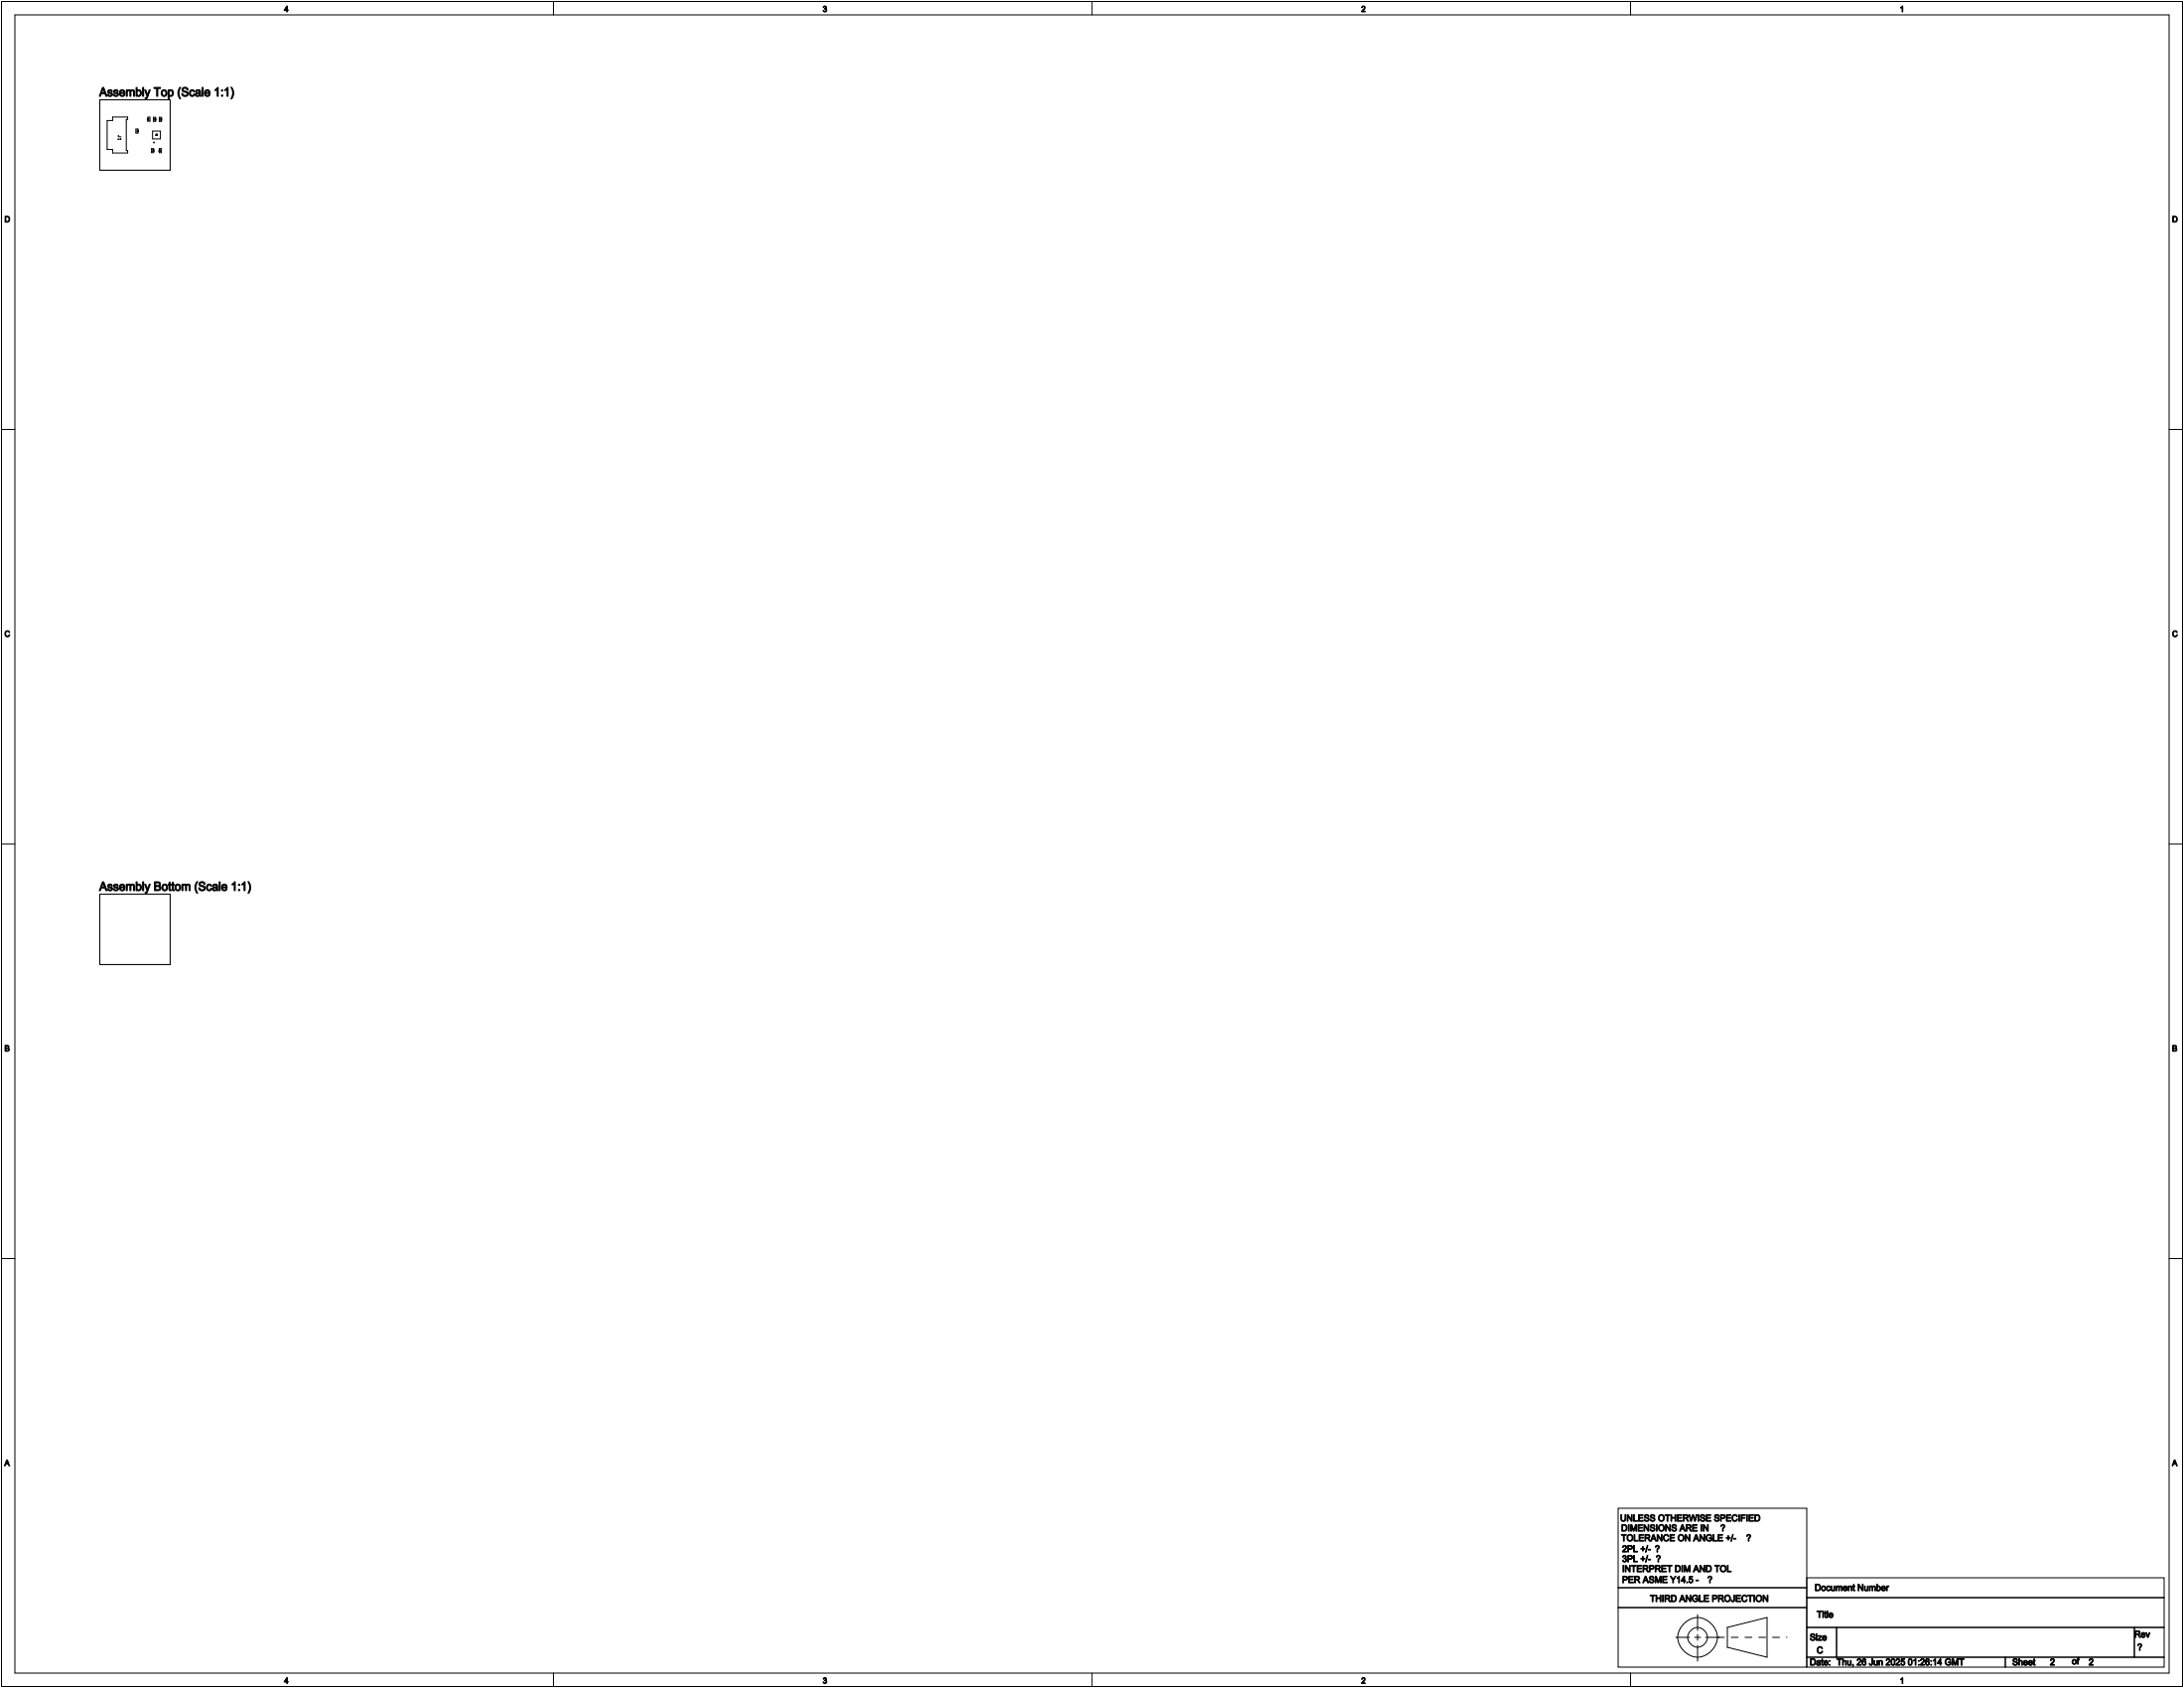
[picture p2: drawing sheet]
<svg xmlns="http://www.w3.org/2000/svg" width="559mm" height="432mm" viewBox="0 0 559 432" stroke-linecap="round" stroke-linejoin="round" font-family="sans-serif">
<g fill="none" stroke="#000" stroke-width=".25">
<path d="M.4 .4h558v431h-558zM3.8 3.8h551.2v424.2h-551.2zM141.6 .4v3.4M279.4 .4v3.4M417.2 .4v3.4M.4 109.9h3.4M555 109.9h3.4M.4 215.9h3.4M555 215.9h3.4M.4 321.9h3.4M555 321.9h3.4M414 385.8h48.3v20.3h-48.3z"/>
<path d="M414 406.1h48.3v5.1h-48.3zM414 411.2h48.3v15.3h-48.3zM428.8 418.8h3.5M431.2 415a5 5 0 0 1 6-.2 5 5 0 0 1 1.9 5.7 5 5 0 0 1-4.8 3.4 5 5 0 0 1-4.7-3.4 4.7 4.7 0 0 1 1.6-5.5zM433.6 418.8h1.5M434.3 413v4.1M434.3 418.1v1.5M436.4 418.8h3.5M442 416.3l10.1-2.5v10.1l-10.1-2.5zM462.3 403.6h91.4v5.1h-91.4zM462.3 408.7h91.4v7.6h-91.4zM462.3 416.3h7.6v7.6h-7.6z"/>
<path d="M469.9 416.3h76.2v7.6h-76.2zM546.1 416.3h7.6v7.6h-7.6zM141.6 428v3.4M279.4 428v3.4M417.2 428v3.4M434.3 420.9v4M462.3 423.9h50.8v2.6h-50.8zM513.1 423.9h40.6v2.6h-40.6z"/>
<circle cx="434.3" cy="418.8" r="2.5"/>
</g>
<path d="M25.4 25.4h18.3v18.3h-18.3zM25.5 25.5h18v18h-18zM25.4 228.6h18.3v18.3h-18.3zM25.5 228.7h18v18h-18z" fill="none" stroke="#000" stroke-width=".25"/>
<path d="M27.4 30.8h1.4v-.9h3.9v.6h-.4v8h.4v.6h-3.9v-.9h-1.4zM34.8 33h.5v1.1h-.5zM37.8 30h.6v1h-.6zM38.8 38h.5v1.1h-.5zM39 33.5h2v2h-2zM39.3 30h.5v1.1h-.5zM39.3 36.4l.2 .1zM40.8 30h.5v1.1h-.5zM40.8 38h.5v1.1h-.5z" fill="none" stroke="#000" stroke-width=".25"/>
<path d="M30.2 35.5v.2M30.4 34.6l-.2 .2 .2 .2h.6M30.8 35.5l.2 .1h-.8" fill="none" stroke="#000" stroke-width=".25"/>
<path d="M439.4 418.8h17.8" fill="none" stroke="#000" stroke-width=".25" stroke-dasharray="1.8 1.8"/>
<g font-size="3.2">
<text x="25.4" y="24.6">Assembly Top (Scale 1:1)</text>
<text x="25.4" y="227.8">Assembly Bottom (Scale 1:1)</text>
</g>
<g font-size="2.4">
<text x="414.5" y="389.2">UNLESS OTHERWISE SPECIFIED</text>
<text x="414.8" y="391.7">DIMENSIONS ARE IN</text>
<text x="414.8" y="394.2">TOLERANCE ON ANGLE +/-</text>
<text x="440.2" y="391.7">?</text>
<text x="446.8" y="394.2">?</text>
<text x="415" y="397">2PL +/- ?</text>
<text x="415" y="399.6">3PL +/- ?</text>
<text x="415" y="402.1">INTERPRET DIM AND TOL</text>
<text x="415" y="404.9">PER ASME Y14.5 -</text>
<text x="436.9" y="404.9">?</text>
<text x="464.3" y="406.9">Document Number</text>
<text x="422.1" y="409.7">THIRD ANGLE PROJECTION</text>
<text x="464.8" y="413.8">Title</text>
<text x="463" y="419.6">Size</text>
<text x="546.1" y="418.9">Rev</text>
<text x="463" y="426">Date: Thu, 26 Jun 2025 01:26:14 GMT</text>
<text x="464.8" y="422.9">C</text>
<text x="514.9" y="426">Sheet</text>
<text x="524.5" y="426">2</text>
<text x="530.1" y="425.7">of</text>
<text x="534.4" y="426">2</text>
<text x="546.9" y="422.2">?</text>
</g>
<g font-size="2.1">
<text x="72.7" y="3">4</text>
<text x="210.5" y="3">3</text>
<text x="348.3" y="3">2</text>
<text x="486.1" y="3">1</text>
<text x="1.1" y="56.8">D</text>
<text x="555.8" y="56.8">D</text>
<text x="1.1" y="162.9">C</text>
<text x="555.8" y="162.9">C</text>
<text x="1.1" y="268.9">B</text>
<text x="555.8" y="268.9">B</text>
<text x="1.1" y="375">A</text>
<text x="555.8" y="375">A</text>
<text x="72.7" y="430.7">4</text>
<text x="210.5" y="430.7">3</text>
<text x="348.3" y="430.7">2</text>
<text x="486.1" y="430.7">1</text>
</g>
<g font-size=".4">
<text x="35" y="33.2" transform="rotate(90 35 33.2)">C1</text>
<text x="38.1" y="30.8" transform="rotate(-90 38.1 30.8)">R1</text>
<text x="39.5" y="30.2" transform="rotate(90 39.5 30.2)">C2</text>
<text x="39.8" y="34.2" transform="rotate(90 39.8 34.2)">U1</text>
<text x="41" y="30.2" transform="rotate(90 41 30.2)">R4</text>
<text x="39" y="38.2" transform="rotate(90 39 38.2)">R2</text>
<text x="41" y="38.8" transform="rotate(-90 41 38.8)">R3</text>
</g>
</svg>
